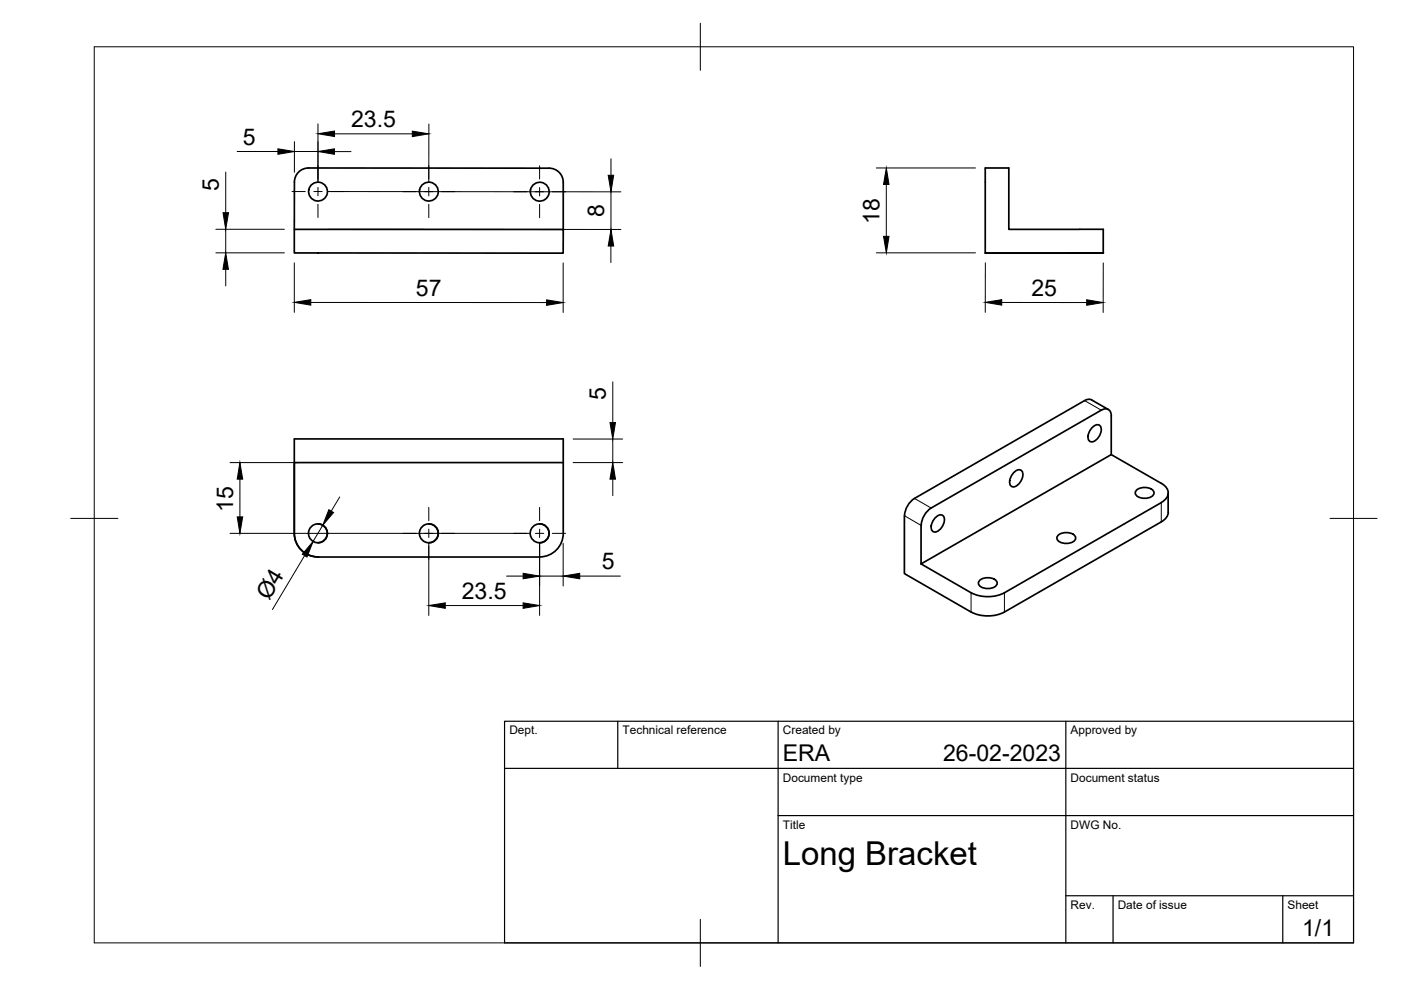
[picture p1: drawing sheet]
<svg xmlns="http://www.w3.org/2000/svg" width="297mm" height="210mm" viewBox="0 0 297 210" stroke-linecap="round" stroke-linejoin="round" font-family="sans-serif">
<!-- layer: Visible -->
<g fill="none" stroke="#000" stroke-width=".36">
<path d="M62.4 38.6v10M116.4 35.7l-51-.1a2.99 2.99 0 0 0-3 3M116.4 35.7a2.99 2.99 0 0 1 3 3v10M62.4 48.6l57 .1v5l-57-.1zM208.9 53.6l20 .1M226.9 53.6h4zM226.9 53.7h4zM228.9 48.6h-15v-13h-5v18h20M228.9 48.6h5M228.9 53.6l5 .1h-5M233.9 48.6v5.1M119.4 98.1h-57v15v-20h57v20"/>
<path d="M230 84.9l-36.1 20.8a4.7 4.7 0 0 0-2.1 3.6l-.1 12.3 14.2 8.2a8 8 0 0 0 7.1 0l33.2-19.1M231.4 84.8l3.6 2M231.5 84.8a1.49 1.49 0 0 0-1.5 .1M231.6 90.6a1.13 1.13 0 0 1 1.8-.2 2.66 2.66 0 0 1-2 3.3 1.41 1.41 0 0 1-.4-2.3zM235.6 96.4l10.6 6.1a2.14 2.14 0 0 1 1.5 2 2.14 2.14 0 0 1-1.5 2M62.4 113.1a5 5 0 0 0 5 5M67.4 118.1h47M67.4 111.1a2 2 0 0 1 2 2 2 2 0 0 1-2 2M90.9 111.1a2 2 0 0 1 2 2 2 2 0 0 1-2 2M114.4 111.1a2 2 0 0 1 2 2 2 2 0 0 1-2 2M119.4 113.1a5 5 0 0 1-5 5M195.3 111.4v8.2"/>
<path d="M195.3 111.4a4.7 4.7 0 0 1 2.1-3.7l36.1-20.7a1.28 1.28 0 0 1 1.5-.2 1.28 1.28 0 0 1 .6 1.4v8.2l-40.3 23.2M198.4 109.7a1.13 1.13 0 0 1 1.7-.2 2.66 2.66 0 0 1-2 3.3 1.41 1.41 0 0 1-.3-2.3zM215 100.2a1.13 1.13 0 0 1 1.7-.2 2.66 2.66 0 0 1-1.9 3.2 1.41 1.41 0 0 1-.4-2.2zM224.3 113.6a2.63 2.63 0 0 1 3.7 .3 1.63 1.63 0 0 1-1.9 1.3 1.63 1.63 0 0 1-2-1.3zM240.9 104a2.63 2.63 0 0 1 3.8 .3 1.63 1.63 0 0 1-2 1.4 1.63 1.63 0 0 1-2-1.4zM246.2 106.6l-33.2 19.1a7.9 7.9 0 0 1-7.1 0l-10.6-6.1M247.7 104.5v4.1a2.4 2.4 0 0 1-1.5 2M207.6 123.1a2.63 2.63 0 0 1 3.8 .4 1.63 1.63 0 0 1-2 1.3 1.63 1.63 0 0 1-1.9-1.3z"/>
<circle cx="67.4" cy="40.6" r="2"/>
<circle cx="90.9" cy="40.6" r="2"/>
<circle cx="114.4" cy="40.6" r="2"/>
<circle cx="67.4" cy="113.1" r="2"/>
<circle cx="90.9" cy="113.1" r="2"/>
<circle cx="114.4" cy="113.1" r="2"/>
</g>
<circle cx="67.4" cy="118.1" r=".18" fill="#000"/>
<!-- layer: Visible Narrow -->
<path d="M230 84.9l3.5 2.1M191.7 109.3l3.6 2.1M193.9 105.7l3.5 2M246.2 106.6v4.1M205.9 125.7v4.1M213 125.7v4.1" fill="none" stroke="#000" stroke-width=".21"/>
<!-- layer: BORDER -->
<path d="M20 9.9h267v190h-267zM148.5 4.9v10M15 109.9h10M282 109.9h10M148.5 194.9v10" fill="none" stroke="#000" stroke-width=".21"/>
<!-- layer: TITLEBLOCK -->
<path d="M107 152.9h180v47h-180zM131 152.9v10M165 152.9v47M226 152.9v47M107 162.9h180M165 172.9h122M226 189.9h61M236 189.9v10M272 189.9v10" fill="none" stroke="#000" stroke-width=".25"/>
<!-- layer: FD_Dimensions -->
<g fill="none" stroke="#000" stroke-width=".21">
<path d="M47.9 36.5v8.6M50.3 32.1h8.6M62.4 30v6.5M62.4 32.1h5M67.4 26.3v12.2M70.9 32.1h3.5M70.9 28.4h16.5M90.9 26.3v12.2M129.5 33.7v3.5M185.8 35.6h21M187.9 39.1v11M45.8 53.6h14.5"/>
<path d="M45.8 48.6h14.5M47.9 48.6v5M47.9 57.1v3.5M62.4 55.7v10.5M69.5 40.6l62.1 .1M69.5 48.6l62.1 .1M119.4 55.7v10.6M129.5 52.2v3.5M129.5 40.7v8M185.8 53.6h21M208.9 55.7v10.5M233.9 55.7v10.5"/>
<path d="M65.9 64.1h50M212.4 64.1h18M48.8 98.1h14.5M121.5 98.1h10.5M121.5 93.1h10.5M129.9 81v8.6M129.9 93.1v5M48.8 113.1h63.5M50.9 101.6v8M64.6 117.8l-6.8 11.4M68.4 111.4l-2 3.4M72 105.4l-1.8 3"/>
<path d="M90.9 115.2v15.3M114.4 115.2v15.3M119.4 115.2v9M129.9 101.6v3.5M94.4 128.4h16.5M107.4 122.1h3.5M114.4 122.1h5M122.9 122.1h8.6"/>
</g>
<g fill="#000" stroke="#000" stroke-width=".21">
<path d="M58.9 31.6l3.5 .5-3.5 .6zM67.4 32.1l3.5-.5v1.1zM67.4 28.4l3.5-.6v1.1zM87.4 27.8l3.5 .6-3.5 .6zM128.9 37.2h1.2l-.6 3.5zM187.9 35.6l.6 3.5h-1.2zM47.9 53.6l.5 3.5h-1.1zM47.3 45.1h1.2l-.6 3.5zM129.5 48.7l.6 3.5h-1.2zM187.3 50.1h1.2l-.6 3.5zM62.4 64.1l3.5-.6v1.2zM115.9 63.6l3.5 .5-3.5 .6z"/>
<path d="M208.9 64.1l3.5-.6v1.2zM230.4 63.6l3.5 .5-3.5 .6zM129.3 89.6h1.2l-.6 3.5zM50.3 109.6h1.2l-.6 3.5zM50.9 98.1l.6 3.5h-1.2zM66.4 114.8l-1.3 3.3-1-.6zM69.7 108.1l1 .6-2.3 2.7zM129.9 98.1l.6 3.5h-1.2zM90.9 128.4l3.5-.6v1.2zM110.9 127.8l3.5 .6-3.5 .6zM110.9 121.6l3.5 .5-3.5 .6zM119.4 122.1l3.5-.5v1.1z"/>
</g>
<!-- layer: Smart Centers -->
<g fill="none" stroke="#000" stroke-width=".21">
<path d="M67.4 35.1v2.8M67.4 39.7v1.8M90.9 35.1v2.9M90.9 39.7v1.8M114.4 35.2v2.8M114.4 39.8v1.7M61.9 40.6h2.8M66.5 40.6h1.8M67.4 43.3v2.8M70.1 40.6h2.8M85.4 40.6h2.8M90 40.6h1.8"/>
<path d="M90.9 43.3v2.8M93.6 40.6h2.8M108.9 40.7h2.8M113.5 40.7h1.8M114.4 43.3v2.9M117.1 40.7h2.8M85.4 113.1h2.8M90 113.1h1.8M90.9 107.6v2.8M90.9 112.2v1.8M90.9 115.8v2.8M93.6 113.1h2.8"/>
<path d="M108.9 113.1h2.8M113.5 113.1h1.8M114.4 107.6v2.8M114.4 112.2v1.8M114.4 115.8v2.8M117.1 113.1h2.8"/>
</g>
<text font-size="7" x="166" y="183.4">Long Bracket</text>
<g font-size="4.9">
<text x="74.4" y="26.9">23.5</text>
<text x="51.5" y="30.7">5</text>
<text x="46.4" y="40.4" transform="rotate(-90 46.4 40.4)">5</text>
<text x="128.1" y="46" transform="rotate(-90 128.1 46)">8</text>
<text x="186.5" y="47.5" transform="rotate(-90 186.5 47.5)">18</text>
<text x="88.2" y="62.7">57</text>
<text x="218.7" y="62.7">25</text>
<text x="128.5" y="84.9" transform="rotate(-90 128.5 84.9)">5</text>
<text x="49.4" y="108.5" transform="rotate(-90 49.4 108.5)">15</text>
<text x="127.6" y="120.7">5</text>
<text x="57" y="127.4" transform="rotate(-59 57 127.4)">Ø4</text>
<text x="97.9" y="126.9">23.5</text>
<text x="166" y="161.4">ERA</text>
<text x="200" y="161.4">26-02-2023</text>
<text x="276.1" y="198.6">1/1</text>
</g>
<g font-size="2.5">
<text x="108" y="155.7">Dept.</text>
<text x="132" y="155.7">Technical reference</text>
<text x="166" y="155.7">Created by</text>
<text x="227" y="155.7">Approved by</text>
<text x="166" y="165.7">Document type</text>
<text x="227" y="165.7">Document status</text>
<text x="166" y="175.7">Title</text>
<text x="227" y="175.7">DWG No.</text>
<text x="227" y="192.7">Rev.</text>
<text x="237" y="192.7">Date of issue</text>
<text x="273" y="192.7">Sheet</text>
</g>
</svg>
